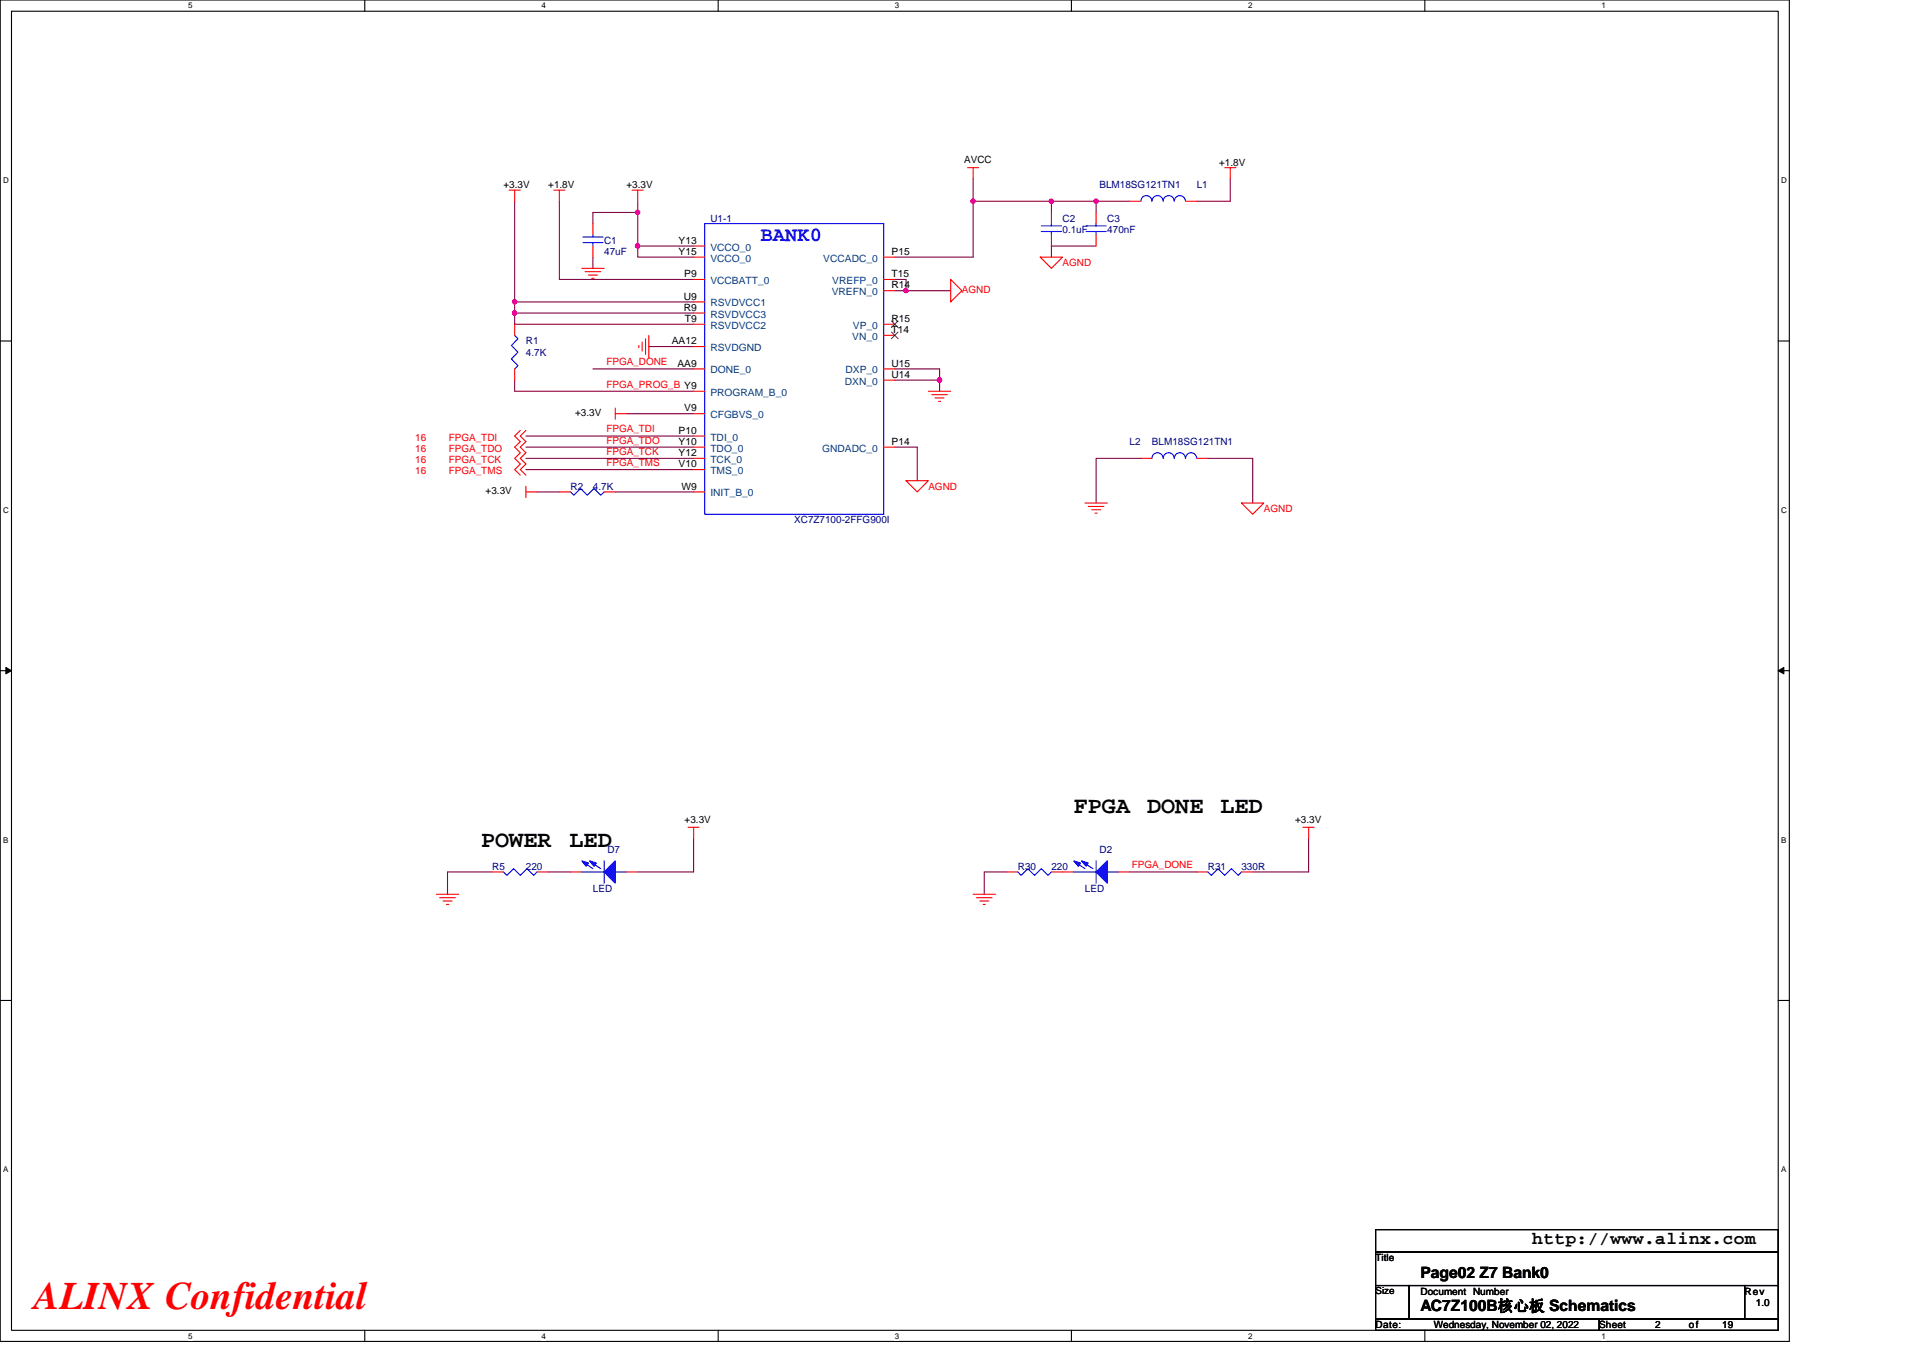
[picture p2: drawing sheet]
<svg xmlns="http://www.w3.org/2000/svg" width="297mm" height="210mm" viewBox="0 0 297 210" stroke-linecap="round" stroke-linejoin="round" font-family="sans-serif">
<path d="M0 0h276.4v207.3h-276.4zM1.8 1.7h272.9v203.8h-272.9z" fill="none" stroke="#000" stroke-width=".17"/>
<g fill="#fff">
<path d="M29.1 .2h.6v1.4h-.6z"/>
<path d="M29.1 205.7h.6v1.4h-.6z"/>
</g>
<path d="M56.3 0v1.7M56.3 205.5v1.8" fill="none" stroke="#000" stroke-width=".17"/>
<g fill="#fff">
<path d="M83.6 .2h.7v1.4h-.7z"/>
<path d="M83.6 205.7h.7v1.4h-.7z"/>
</g>
<path d="M110.9 0v1.7M110.9 205.5v1.8" fill="none" stroke="#000" stroke-width=".17"/>
<g fill="#fff">
<path d="M138.2 .2h.7v1.4h-.7z"/>
<path d="M138.2 205.7h.7v1.4h-.7z"/>
</g>
<path d="M165.5 0v1.7M165.5 205.5v1.8" fill="none" stroke="#000" stroke-width=".17"/>
<g fill="#fff">
<path d="M192.8 .2h.6v1.4h-.6z"/>
<path d="M192.8 205.7h.6v1.4h-.6z"/>
</g>
<path d="M220.1 0v1.7M220.1 205.5v1.8" fill="none" stroke="#000" stroke-width=".17"/>
<g fill="#fff">
<path d="M247.4 .2h.6v1.4h-.6z"/>
<path d="M247.4 205.7h.6v1.4h-.6z"/>
<path d="M.5 27.2h.8v1.4h-.8z"/>
<path d="M275.1 27.2h.9v1.4h-.9z"/>
<path d="M.5 78.1h.8v1.4h-.8z"/>
<path d="M275.1 78.1h.9v1.4h-.9z"/>
</g>
<path d="M0 52.7h1.8M274.7 52.7h1.7" fill="none" stroke="#000" stroke-width=".17"/>
<g fill="#fff">
<path d="M.5 129.1h.8v1.4h-.8z"/>
<path d="M275.1 129.1h.8v1.4h-.8z"/>
</g>
<path d="M0 103.6h1.8M274.7 103.6h1.7" fill="none" stroke="#000" stroke-width=".17"/>
<path d="M.9 103.1l.9 .5-.9 .5zM274.7 103.6l.8-.5v1z" fill="#000" stroke="#000" stroke-width=".15"/>
<g fill="#fff">
<path d="M.5 180h.8v1.4h-.8z"/>
<path d="M275.1 180h.8v1.4h-.8z"/>
</g>
<path d="M0 154.6h1.8M274.7 154.6h1.7M212.5 190h62.2v3.5h-62.2zM212.5 193.5h62.2v5.1h-62.2zM212.5 198.6h5.2v5.2h-5.2zM217.7 198.6h51.8v5.2h-51.8zM269.5 198.6h5.2v5.2h-5.2zM212.5 203.8h34.5v1.7h-34.5zM247 203.8h27.7v1.7h-27.7z" fill="none" stroke="#000" stroke-width=".17"/>
<g fill="none" stroke="#800040" stroke-width=".17">
<path d="M79.5 31.1v15.6M86.4 31.1v12.1h20.7M91.6 39.7v1.8M98.5 31.1v1.7M98.5 32.8v5.2M98.5 32.8h-6.9v1.7M98.5 38h8.6M98.5 38v1.7h8.6M150.3 31.1v8.6h-12.1M150.3 27.6v3.5M150.3 31.1h12.1v1.7M162.4 31.1h6.9v1.7"/>
<path d="M169.3 38h-6.9v1.7M169.3 31.1h5.2M190 27.6v3.5h-5.1M79.5 46.7h27.6M79.5 48.4h27.6M79.5 46.7v1.7M79.5 48.4v1.7h27.6M79.5 58.7v1.8h27.6M91.6 57h15.5M100.2 53.6h6.9M138.2 57h6.9v1.7M138.2 58.7h6.9v1.8"/>
<path d="M138.2 43.2h1.8v1.7h6.9M138.2 44.9h1.8M81.2 67.4h25.9M81.2 69.1h25.9M81.2 72.6h25.9M81.2 70.8h25.9M82.9 76h3.5M95 76h12.1M96.8 63.9h10.3M138.2 69.1h3.5v5.2M176.2 70.8h-6.9v6.9M186.6 70.8h6.9v6.9"/>
<path d="M76 134.7h-6.9v3.5M84.7 134.7h3.4M107.1 129.5v5.2h-8.6M155.5 134.7h-3.5v3.5M174.5 134.7h10.4M202.1 129.5v5.2h-8.6"/>
</g>
<g fill="#f0f" stroke="#f0f" stroke-width=".17">
<circle cx="169.3" cy="31.1" r=".34"/>
<circle cx="150.3" cy="31.1" r=".34"/>
<circle cx="162.4" cy="31.1" r=".34"/>
<circle cx="145.1" cy="58.7" r=".34"/>
<circle cx="139.9" cy="44.9" r=".33"/>
<circle cx="98.5" cy="38" r=".34"/>
<circle cx="79.5" cy="46.6" r=".34"/>
<circle cx="79.5" cy="48.4" r=".34"/>
<circle cx="98.5" cy="32.8" r=".34"/>
</g>
<g fill="none" stroke="#f00" stroke-width=".17">
<path d="M78.6 29.4h1.8M79.5 29.4v1.7M85.6 29.4h1.7M86.4 29.4v1.7M91.6 34.5v1.8M91.6 38v1.7M97.6 29.4h1.8M98.5 29.4v1.7M107.1 38h1.8M107.1 39.7h1.8M136.5 39.7h1.7M149.5 25.9h1.7"/>
<path d="M150.3 25.9v1.7M160.7 39.7h3.4l-1.7 1.8zM162.4 32.8v1.7M162.4 36.3v1.7M169.3 32.8v1.7M169.3 36.3v1.7M174.5 31.1h1.7M183.1 31.1h1.8M189.2 25.9h1.7M190 25.9v1.7M79.5 50.1v1.7M79.5 57v1.7"/>
<path d="M89.9 41.5h3.4M90.4 42h2.4M90.9 42.5h1.4M91.4 43h.4M98.7 53.4v.3M99.2 52.9v1.4M99.7 52.3v2.5M100.2 51.8v3.5M107.1 43.2h1.8M107.1 57h1.8M107.1 53.6h1.8M107.1 46.7h1.8"/>
<path d="M107.1 48.4h1.8M107.1 50.1h1.8M136.5 50.1h1.7M136.5 51.8h1.7M136.5 58.7h1.7M136.5 57h1.7M136.5 44.9h1.7M136.5 43.2h1.7M146.9 43.2l1.7 1.7-1.7 1.8zM80.4 66.5l-.9 .9 .9 .8-.9 .9 .9 .9-.9 .8 .9 .9-.9 .9 .9 .8M81.2 76h1.7M81.2 75.1v1.8"/>
<path d="M81.2 66.5l-.8 .9 .8 .8-.8 .9 .8 .9-.8 .8 .8 .9-.8 .9 .8 .8M86.4 76h1.7M93.3 76h1.7M95 63.9h1.8M95 63.1v1.7M107.1 70.8h1.8M107.1 72.6h1.8M107.1 69.1h1.8M107.1 67.4h1.8M107.1 76h1.8M107.1 60.5h1.8M107.1 63.9h1.8"/>
<path d="M136.5 69.1h1.7M140 74.3h3.4l-1.7 1.7zM143.4 60.5h3.5M143.9 61h2.4M144.4 61.5h1.4M145 62h.3M167.6 77.7h3.4M168.1 78.3h2.4M168.6 78.8h1.4M169.1 79.3h.4M176.2 70.8h1.7M184.9 70.8h1.7"/>
<path d="M191.8 77.7h3.4l-1.7 1.8zM67.4 138.2h3.5M67.9 138.7h2.5M68.4 139.2h1.4M69 139.7h.3M76 134.7h1.8M82.9 134.7h1.8M88.1 134.7h1.8M96.8 134.7h1.7M106.3 127.8h1.7M107.1 127.8v1.7M150.3 138.2h3.5"/>
<path d="M150.8 138.7h2.4M151.4 139.2h1.3M151.9 139.7h.3M155.5 134.7h1.7M162.4 134.7h3.5M172.8 134.7h1.7M184.9 134.7h1.7M191.8 134.7h1.7M201.3 127.8h1.7M202.1 127.8v1.7"/>
</g>
<g fill="#00f" stroke="#00f" stroke-width=".17">
<path d="M169.3 134.7l1.7-1.7v3.5z" fill-rule="evenodd"/>
<path d="M167.1 133l1 .4-.3 .5z" fill-rule="evenodd"/>
<path d="M165.9 133l1 .4-.3 .5z" fill-rule="evenodd"/>
<path d="M95 133v3.5l-1.7-1.8z" fill-rule="evenodd"/>
<path d="M91.1 133l1 .4-.3 .5z" fill-rule="evenodd"/>
<path d="M89.9 133l1 .4-.4 .5z" fill-rule="evenodd"/>
</g>
<g fill="none" stroke="#00f" stroke-width=".17">
<path d="M90 37.5h3.2M90 36.6h3.2M91.6 36.3v.3M91.6 37.5v.5M108.9 34.5h27.6v45h-27.6zM160.8 35.8h3.2M160.8 34.9h3.2M162.4 34.5v.4M162.4 35.8v.5M167.8 35.8h3.1M167.8 34.9h3.1M169.3 34.5v.4"/>
<path d="M169.3 35.8v.5M176.2 31.1a.85 .85 0 0 1 .9-.9 .85 .85 0 0 1 .8 .9M177.9 31.1a.86 .86 0 0 1 .9-.9 .86 .86 0 0 1 .9 .9M179.7 31.1a.86 .86 0 0 1 .8-.9 .86 .86 0 0 1 .9 .9 .86 .86 0 0 1 .9-.9 .86 .86 0 0 1 .8 .9M79.5 51.8l.5 .5-1 1.1 1 1-1 1.1 1 1-.5 .5M88.1 76l.5 .5 1.1-1 1 1 1.1-1 1 1 .5-.5M179.7 70.8a.86 .86 0 0 0-.9-.8 .86 .86 0 0 0-.9 .8M184.8 70.8a.87 .87 0 0 0-.8-.8 .87 .87 0 0 0-.9 .8 .87 .87 0 0 0-.9-.8 .87 .87 0 0 0-.8 .8 .85 .85 0 0 0-.9-.8 .85 .85 0 0 0-.8 .8M77.8 134.7l.5 .6 1-1.1 1.1 1.1 1-1.1 1 1.1 .5-.6M89.9 134.7h3.4M90 133.2l1.6 1M91.2 133.2l1.6 1"/>
<path d="M93.3 133v3.5M95 134.7h1.8M157.2 134.7l.5 .6 1.1-1.1 1 1.1 1-1.1 1.1 1.1 .5-.6M165.9 134.7h3.4M166 133.2l1.6 1M167.2 133.2l1.6 1M169.3 133v3.5M171 134.7h1.8M186.6 134.7l.5 .6 1-1.1 1.1 1.1 1-1.1 1.1 1.1 .5-.6"/>
</g>
<path d="M137.7 49.6l1 1M137.7 51.3l1 1M138.7 49.6l-1 1M138.7 51.3l-1 1" fill="none" stroke="#804000" stroke-width=".15"/>
<text font-size="6" fill="#f00" x="5.2" y="202.3">ALINX Confidential</text>
<g font-size="3.6">
<text x="165.9" y="125.7">FPGA</text>
<text x="177.2" y="125.7">DONE</text>
<text x="188.5" y="125.7">LED</text>
<text x="74.3" y="130.9">POWER</text>
<text x="88" y="130.9">LED</text>
</g>
<text font-size="3.2" fill="#00f" x="117.5" y="37.2">BANK0</text>
<text font-size="2.8" x="236.7" y="192.3">http://www.alinx.com</text>
<g font-size="2.4">
<text x="219.4" y="197.4">Page02 Z7 Bank0</text>
<text x="219.4" y="202.6">AC7Z100B核心板 Schematics</text>
</g>
<g font-size="1.5">
<text x="77.8" y="29">+3.3V</text>
<text x="84.7" y="29">+1.8V</text>
<text x="96.8" y="29">+3.3V</text>
<text x="148.9" y="25.2">AVCC</text>
<text x="188.3" y="25.6">+1.8V</text>
<text x="104.8" y="37.7">Y13</text>
<text x="104.8" y="39.4">Y15</text>
<text x="137.7" y="39.4">P15</text>
<text x="105.6" y="46.3">U9</text>
<text x="105.7" y="42.8">P9</text>
<text x="137.7" y="42.8">T15</text>
<text x="137.7" y="44.6">R14</text>
<text x="103.8" y="53.2">AA12</text>
<text x="105.6" y="48">R9</text>
<text x="105.8" y="49.7">T9</text>
<text x="137.7" y="51.5">T14</text>
<text x="137.7" y="49.7">R15</text>
<text x="104.6" y="56.6">AA9</text>
<text x="137.7" y="58.4">U14</text>
<text x="137.7" y="56.6">U15</text>
<text x="88.8" y="64.3">+3.3V</text>
<text x="105.7" y="63.6">V9</text>
<text x="104.8" y="70.5">Y12</text>
<text x="104.8" y="68.7">Y10</text>
<text x="104.8" y="67">P10</text>
<text x="137.7" y="68.7">P14</text>
<text x="75" y="76.4">+3.3V</text>
<text x="104.8" y="72.2">V10</text>
<text x="105.3" y="75.6">W9</text>
<text x="105.7" y="127.1">+3.3V</text>
<text x="200.1" y="127.1">+3.3V</text>
<text x="212.5" y="194.9">Title</text>
<text x="212.5" y="200">Size</text>
<text x="219.4" y="200">Document Number</text>
<text x="269.5" y="200">Rev</text>
<text x="271.2" y="201.8">1.0</text>
<text x="212.5" y="205.2">Date:</text>
<text x="221.5" y="205.2">Wednesday, November 02, 2022</text>
<text x="247" y="205.2">Sheet</text>
<text x="255.7" y="205.2">2</text>
<text x="260.9" y="205.2">of</text>
<text x="266" y="205.2">19</text>
</g>
<g font-size="1.5" fill="#000080">
<text x="169.8" y="29">BLM18SG121TN1</text>
<text x="184.9" y="29">L1</text>
<text x="109.7" y="34.2">U1-1</text>
<text x="164.1" y="34.2">C2</text>
<text x="164.1" y="35.9">0.1uF</text>
<text x="171" y="34.2">C3</text>
<text x="171" y="35.9">470nF</text>
<text x="93.3" y="37.7">C1</text>
<text x="93.3" y="39.4">47uF</text>
<text x="81.2" y="53.2">R1</text>
<text x="81.2" y="54.9">4.7K</text>
<text x="174.5" y="68.8">L2</text>
<text x="177.9" y="68.8">BLM18SG121TN1</text>
<text x="88.1" y="75.7">R2</text>
<text x="91.6" y="75.7">4.7K</text>
<text x="122.7" y="80.9">XC7Z7100-2FFG900I</text>
<text x="93.8" y="131.8">D7</text>
<text x="169.8" y="131.8">D2</text>
<text x="76" y="134.4">R5</text>
<text x="81.2" y="134.4">220</text>
<text x="91.6" y="137.9">LED</text>
<text x="157.2" y="134.4">R30</text>
<text x="162.4" y="134.4">220</text>
<text x="167.6" y="137.9">LED</text>
<text x="186.6" y="134.4">R31</text>
<text x="191.8" y="134.4">330R</text>
</g>
<g font-size="1.5" fill="#004080">
<text x="109.7" y="38.7">VCCO_0</text>
<text x="109.7" y="40.4">VCCO_0</text>
<text x="127.2" y="40.4">VCCADC_0</text>
<text x="109.7" y="43.9">VCCBATT_0</text>
<text x="109.7" y="47.3">RSVDVCC1</text>
<text x="128.5" y="45.6">VREFN_0</text>
<text x="128.6" y="43.9">VREFP_0</text>
<text x="109.7" y="49.1">RSVDVCC3</text>
<text x="109.7" y="50.8">RSVDVCC2</text>
<text x="131.7" y="52.5">VN_0</text>
<text x="131.7" y="50.8">VP_0</text>
<text x="109.7" y="57.7">DONE_0</text>
<text x="109.7" y="54.3">RSVDGND</text>
<text x="130.5" y="59.4">DXN_0</text>
<text x="130.6" y="57.7">DXP_0</text>
<text x="109.7" y="61.2">PROGRAM_B_0</text>
<text x="109.7" y="64.6">CFGBVS_0</text>
<text x="109.7" y="71.5">TCK_0</text>
<text x="109.7" y="69.8">TDO_0</text>
<text x="109.7" y="68.1">TDI_0</text>
<text x="127" y="69.8">GNDADC_0</text>
<text x="109.7" y="73.3">TMS_0</text>
<text x="109.7" y="76.7">INIT_B_0</text>
</g>
<g font-size="1.5" fill="#f00">
<text x="164.1" y="41.1">AGND</text>
<text x="148.6" y="45.3">AGND</text>
<text x="93.7" y="56.5">FPGA_DONE</text>
<text x="93.7" y="59.9">FPGA_PROG_B Y9</text>
<text x="64.1" y="68.1">16</text>
<text x="64.1" y="69.8">16</text>
<text x="64.1" y="71.5">16</text>
<text x="69.3" y="68.1">FPGA_TDI</text>
<text x="69.3" y="69.8">FPGA_TDO</text>
<text x="69.3" y="71.5">FPGA_TCK</text>
<text x="93.7" y="66.8">FPGA_TDI</text>
<text x="93.7" y="68.5">FPGA_TDO</text>
<text x="93.7" y="70.3">FPGA_TCK</text>
<text x="64.1" y="73.3">16</text>
<text x="69.3" y="73.3">FPGA_TMS</text>
<text x="93.7" y="72">FPGA_TMS</text>
<text x="143.4" y="75.7">AGND</text>
<text x="195.2" y="79.1">AGND</text>
<text x="174.8" y="134.2">FPGA_DONE</text>
</g>
<g font-size="1.2">
<text x="29.1" y="1.3">5</text>
<text x="83.6" y="1.3">4</text>
<text x="138.2" y="1.3">3</text>
<text x="192.8" y="1.3">2</text>
<text x="247.4" y="1.3">1</text>
<text x=".5" y="28.3">D</text>
<text x="275.1" y="28.3">D</text>
<text x=".5" y="79.2">C</text>
<text x="275.1" y="79.2">C</text>
<text x=".5" y="130.2">B</text>
<text x="275.1" y="130.2">B</text>
<text x=".5" y="181.1">A</text>
<text x="275.1" y="181.1">A</text>
<text x="29.1" y="206.8">5</text>
<text x="83.6" y="206.8">4</text>
<text x="138.2" y="206.8">3</text>
<text x="192.8" y="206.8">2</text>
<text x="247.4" y="206.8">1</text>
</g>
</svg>
